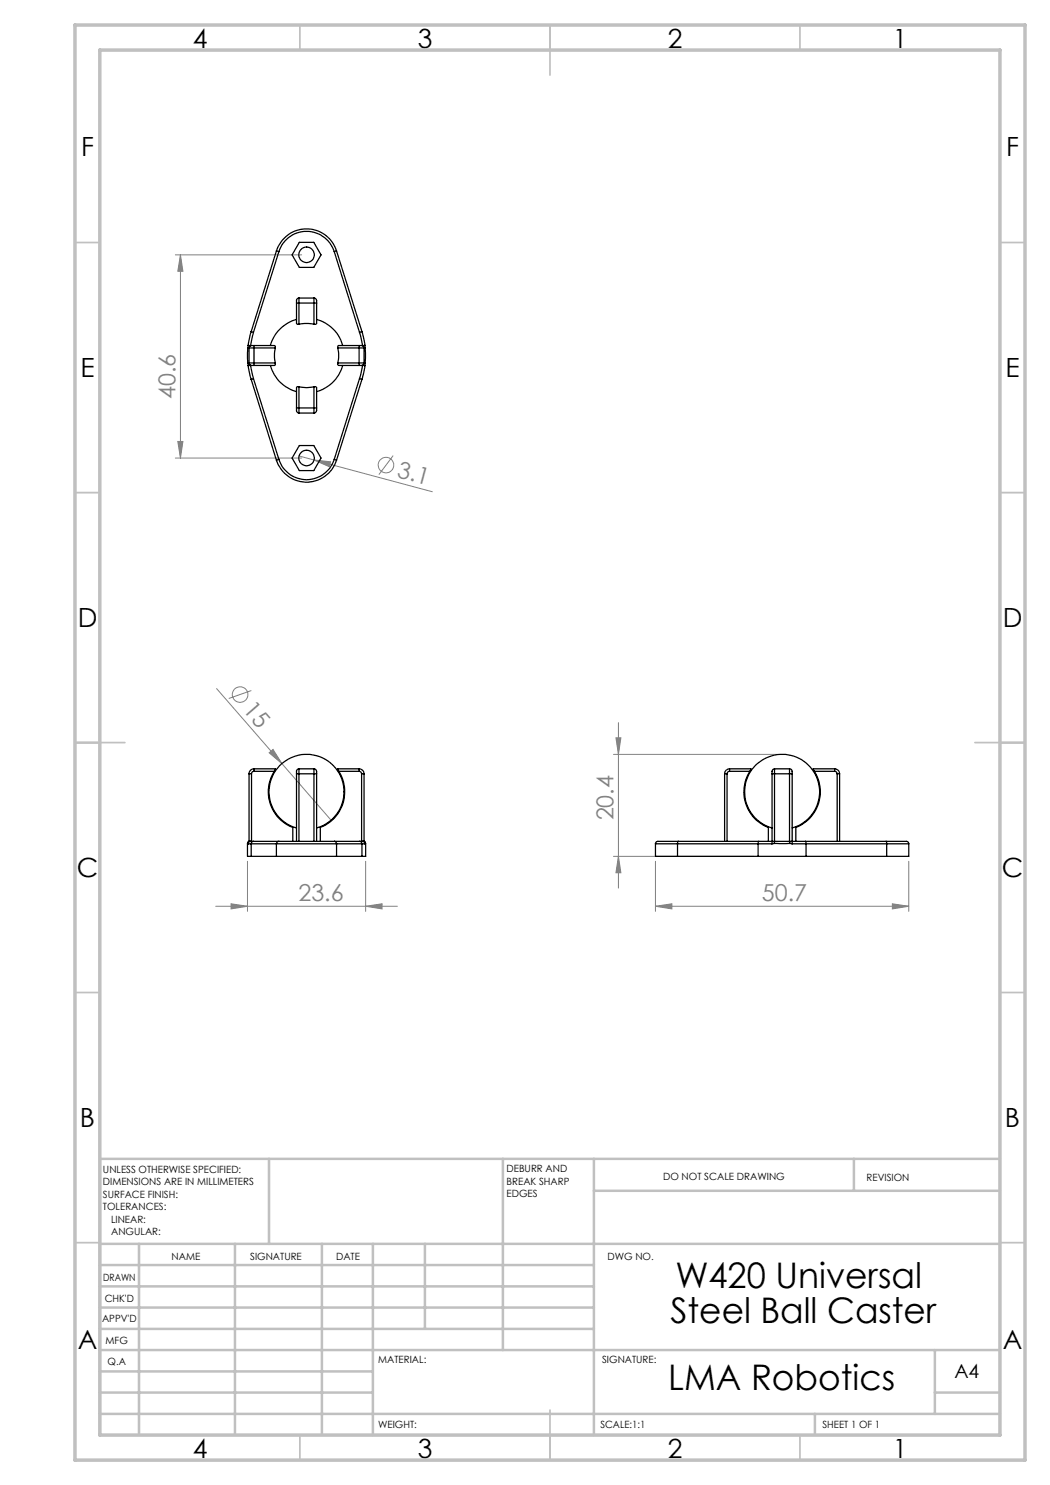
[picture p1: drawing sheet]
<svg xmlns="http://www.w3.org/2000/svg" width="210mm" height="297mm" viewBox="0 0 210 297" stroke-linecap="round" stroke-linejoin="round" font-family="sans-serif">
<g fill="none" stroke="#808080" stroke-width=".2">
<path d="M35.1 51h25.2M36.1 51l.5 3.3h-1zM36.1 51v40.6M35.1 91.6h25.2M35.6 88.3h1l-.5 3.3zM59.8 91.2l3 .8M62.8 92l3.3 .4-.2 .9zM62.8 92l23.7 6.4M78.6 91.1l-2.8 3.8M43.3 137.7l13.1 15M50.3 138.1l-4.5 1.6M53.8 150.6l.8-.7 1.8 2.8z"/>
<path d="M56.4 152.7l9.8 11.3M122.7 150.9h32.7M123.2 147.6h1l-.5 3.3zM123.7 144.5v33.1M49.5 172.3v10M73.1 172.3v10M122.7 171.3h27.9M123.7 171.3l.5 3.3h-1zM131.1 172.3v10M181.8 172.3v10M43.1 181.3h36.4M46.2 180.8l3.3 .5-3.3 .5z"/>
<path d="M73.1 181.3l3.3-.5v1zM131.1 181.3l3.3-.5v1zM131.1 181.3h50.7M178.5 180.8l3.3 .5-3.3 .5z"/>
<circle cx="77.2" cy="93" r="1.56"/>
<circle cx="48" cy="138.9" r="1.55"/>
</g>
<g fill="none" stroke="#c0c0c0" stroke-width=".35">
<path d="M60 5v5M110 5v10M160 5v5M15 48.5h5M200 48.5h5M15 98.5h5M200 98.5h5M15 148.5h10M195 148.5h10M15 198.5h5M200 198.5h5M15 248.5h5"/>
<path d="M200 248.5h5M60 287v5M110 282v10M160 287v5"/>
</g>
<g fill="none" stroke="#c0c0c0" stroke-width=".5">
<path d="M53.8 231.8v17M100.6 231.8v38.2M118.8 231.8v55.2M118.8 238.2h81.2M170.8 231.8v6.4M200 231.8h-180v55.2M20 248.8h180M20 257.3h98.8M20 253h98.8M27.8 248.8v38.2M47 248.8v38.2M64.4 248.8v38.2"/>
<path d="M74.6 248.8v38.2M85 248.8v17M20 265.8h98.8M20 261.5h98.8M20 278.5h54.6M20 274.3h54.6M20 270h180M187 278.5h13M187 270v12.8M20 282.8h180M163 282.8v4.2"/>
</g>
<path d="M15 5h190v287h-190zM20 10h180v277h-180z" fill="none" stroke="#c0c0c0" stroke-width=".7"/>
<g fill="#808080">
<path d="M53.8 150.6l.8-.7 1.8 2.8z"/>
<path d="M62.8 92l3.3 .4-.2 .9z"/>
<path d="M73.1 181.3l3.3-.5v1zM46.2 180.8l3.3 .5-3.3 .5z"/>
<path d="M131.1 181.3l3.3-.5v1zM178.5 180.8l3.3 .5-3.3 .5z"/>
<path d="M123.2 147.6h1l-.5 3.3zM123.7 171.3l.5 3.3h-1zM36.1 51l.5 3.3h-1zM35.6 88.3h1l-.5 3.3z"/>
</g>
<g fill="none" stroke="#000" stroke-width=".25">
<path d="M55.3 50.2l.5 .1M55.3 50.2a6.3 6.3 0 0 1 6-4.4 6.3 6.3 0 0 1 6 4.4M55.3 50.2l-5.1 16.1M55.8 50.3a5.8 5.8 0 0 1 5.5-4 5.8 5.8 0 0 1 5.6 4M55.8 50.3l-5.1 16.2M59.8 59.6v1M59.8 59.6l-.5 .3v.7M59.8 59.6h3M59.9 48.5h2.9l1.4 2.5-1.4 2.5h-2.9l-1.5-2.5zM62.8 59.6v1M62.8 59.6l.4 .2 .1 .8M66.9 50.3l5 16.2"/>
<path d="M67.3 50.2l-.4 .1M67.3 50.2l5.1 16.1M49.6 69.6v3M49.6 69.6h.2M49.6 72.6v.5M49.6 73.1h.5l.6 2.6M49.6 69.1v.5M49.6 73.1l.6 2.8M49.8 69.6h1M49.8 72.6h1M49.8 72.6l.2 .4 .8 .1M49.8 72.6h-.2"/>
<path d="M49.8 69.6v3M50.2 66.3l.5 .2M50.2 66.3l-.6 2.8M50.2 75.9l5.1 16.1M50.7 66.5l-.6 2.6h-.5M50.7 75.7l-.5 .2M50.7 75.7l5.1 16.2M50.8 69.1l-.8 .1-.2 .4M50.8 69.1v.5M50.8 72.6v.5M50.8 69.1h4.1l.1 .1 .1 .4M50.8 69.6v3"/>
<path d="M50.8 69.6h4.3M50.8 72.6h4.3M54.1 73.1a7.3 7.3 0 0 0 5.2 5.2M55.1 69.6a6.5 6.5 0 0 0 0 3M55.1 72.6l-.2 .5h-4.1M59.3 63.9a7.5 7.5 0 0 0-5.2 5.2M59.3 60.6v4.1l.5 .2M59.3 60.6h.5M59.8 64.9a6.5 6.5 0 0 1 3 0M59.8 77.4h-.4l-.1 .1v4.1M59.8 77.4a6.5 6.5 0 0 0 3 0M59.8 60.6v4.3"/>
<path d="M59.8 77.4v4.2M59.8 60.6h3M62.8 60.6h.5M62.8 77.4h.4l.1 .1v4.1M62.8 60.6v4.3M62.8 77.4v4.2M63.3 63.9a7.5 7.5 0 0 1 5.2 5.2M63.3 60.6v4.1l-.1 .1-.4 .1M67.6 69.6a6.5 6.5 0 0 1 0 3M67.6 72.6l-.1 .2 .3 .3h4M67.6 69.6h4.2M67.6 72.6h4.2"/>
<path d="M68.5 73.1a7.5 7.5 0 0 1-5.2 5.2M71.8 69.1h-4.1l-.1 .5M71.8 69.1v.5M71.8 72.6v.5M71.8 69.6h1M71.8 72.6h1M71.8 69.1l.8 .1 .2 .4M71.8 69.6v3M71.9 66.5l.6 2.6h.5M71.9 75.7l.5 .2M71.9 75.7l-5 16.2M72.4 66.3l-.5 .2"/>
<path d="M72.4 66.3l.6 2.8M72.4 75.9l-5.1 16.1M72.8 72.6l-.2 .4-.8 .1M72.8 72.6h.2M72.8 69.6v3M73 73.1h-.5l-.6 2.6M73 73.1l-.6 2.8M73 69.1v.5M73 69.6h-.2M73 69.6v3M73 72.6v.5M55.3 92a6.3 6.3 0 0 0 6 4.5 6.3 6.3 0 0 0 6-4.5"/>
<path d="M55.8 91.9a5.8 5.8 0 0 0 5.5 4.1 5.8 5.8 0 0 0 5.6-4.1M55.8 91.9l-.5 .1M59.3 81.6h.5M59.3 81.6v.7l.5 .3M59.8 81.6v1M59.8 81.6h3M59.8 82.6h3M59.9 89.1h2.9l1.4 2.5-1.4 2.5h-2.9l-1.5-2.5zM62.8 81.6v1M62.8 81.6h.5M63.3 81.6l-.1 .8-.4 .2M66.9 91.9l.4 .1"/>
<path d="M49.8 154.8h.5M49.8 154.8v13.5M50.3 154.8v13.5M50.8 154.3l-.4 .2-.1 .3M50.8 153.8a.96 .96 0 0 0-1 1M50.8 153.8v.5M50.8 153.8h4.3l-.2 .5M50.8 154.3h4.1M54.9 154.3a7.6 7.6 0 0 0 3.7 11.2v2.8M59.3 154.8h.5M59.3 154.8v13.5M59.8 153.8v1"/>
<path d="M59.8 153.8h-.3l-.2 .4v.6M59.8 153.8h3M59.8 154.8h3M59.8 154.8v13.5M62.8 153.8v1M62.8 153.8l.4 .2 .1 .8M62.8 154.8h.5M62.8 154.8v13.5M63.3 154.8v13.5M67.8 154.3a7.6 7.6 0 0 1-3.7 11.2v2.8M67.8 154.3h4M71.8 154.3l.4 .1 .1 .4"/>
<path d="M71.8 153.8v.5M71.8 153.8h-4.3l.3 .5M71.8 153.8a.96 .96 0 0 1 1 1M72.3 154.8h.5M72.3 154.8v13.5M72.8 154.8v13.5M144.9 154.8h.5M144.9 154.8v13.5M145.4 154.8v13.5M145.9 154.3h-.3l-.2 .5M145.9 153.8h4.3l-.2 .5M145.9 153.8a.96 .96 0 0 0-1 1"/>
<path d="M145.9 153.8v.5M145.9 154.3h4.1M150 154.3a7.6 7.6 0 0 0 3.7 11.2v2.8M154.4 154.8h.5M154.4 154.8v13.5M154.9 153.8v1M154.9 153.8l-.5 .3v.7M154.9 153.8h3M154.9 154.8h3M154.9 154.8v13.5M157.9 153.8v1M157.9 153.8a.75 .75 0 0 1 .5 1"/>
<path d="M157.9 154.8h.5M157.9 154.8v13.5M158.4 154.8v13.5M162.9 154.3a7.6 7.6 0 0 1-3.7 11.2v2.8M162.9 154.3h4M166.9 154.3l.4 .1 .1 .4M166.9 153.8h-4.3l.3 .5M166.9 153.8v.5M166.9 153.8a.96 .96 0 0 1 1 1M167.4 154.8h.5M167.4 154.8v13.5M167.9 154.8v13.5"/>
<path d="M49.5 168.7v2.6h.7M49.6 168.7v.1M49.6 168.7h-.1M49.6 168.8h.6M49.8 168.3l-.3 .4M49.8 168.3h.3M49.8 168.3l-.2 .4M50.1 168.3l-.3 .1-.2 .4M50.1 168.3h.6M50.2 168.8h5.1M50.2 171.3h5.1M50.2 168.8v2.5"/>
<path d="M50.7 168.3l-.4 .2-.1 .3M50.7 168.3h5.1M55.3 168.8h12M55.3 171.3h12M55.3 168.8v2.5M55.8 168.3h11.1M55.8 168.3l-.4 .1-.1 .4M59.3 165.6a7.5 7.5 0 0 1-4.1-11.6 7.5 7.5 0 0 1 12.2 0 7.5 7.5 0 0 1-4.1 11.6M66.9 168.3l.3 .2 .1 .3M66.9 168.3h5M67.3 168.8v2.5M67.3 168.8h5.1"/>
<path d="M67.3 171.3h5.1M71.9 168.3h.3l.2 .5M71.9 168.3h.6M72.4 168.8h.6M72.4 168.8v2.5M72.5 168.3h.3l.2 .5M72.5 168.3h.3M72.8 168.3l.3 .4v2.6h-.7M72.8 168.3l.2 .4M73 168.7v.1M73 168.7h.1M131.1 168.8v2.5h4.4"/>
<path d="M131.1 168.8h4.4M135.5 168.8h16.1M135.5 171.3h16.1M135.5 168.8v2.5M135.6 168.3h-1.3a7.5 7.5 0 0 0-3.1 .1l-.1 .4M135.6 168.3l-.1 .5M135.6 168.3h16.2M151.6 171.3h9.6M151.6 168.8h2.8M151.6 168.8v2.5M151.8 168.3h2.6M151.8 168.3l-.2 .5"/>
<path d="M154.4 165.6a7.5 7.5 0 0 1-4.1-11.6 7.5 7.5 0 0 1 12.3 0 7.5 7.5 0 0 1-4.2 11.6M154.4 168.3v.5M154.4 168.3h.5M154.9 168.7l-.5 .1M154.9 168.7h3.1M154.9 168.3v.4M154.9 168.3h3M157.9 168.3l.1 .4M157.9 168.3h.5M158 168.7l.4 .1M158.4 168.3v.5M158.4 168.3h2.7"/>
<path d="M158.4 168.8h2.8M161.1 168.3l.1 .5M161.1 168.3h16.1M161.2 168.8h16.1M161.2 171.3h16.1M161.2 168.8v2.5M177.2 168.3h1.3a7.5 7.5 0 0 1 3.1 .1l.2 .4M177.2 168.3l.1 .5M177.3 168.8h4.5M177.3 168.8v2.5M181.8 168.8v2.5h-4.5"/>
<circle cx="61.3" cy="51" r="1.55"/>
<circle cx="61.3" cy="91.6" r="1.55"/>
</g>
<g font-size="7.1">
<text x="135.1" y="257.6">W420 Universal</text>
<text x="134.1" y="264.6">Steel Ball Caster</text>
<text x="133.6" y="277.9">LMA Robotics</text>
</g>
<g font-size="5.3">
<text x="38.5" y="9.5">4</text>
<text x="83.5" y="9.5">3</text>
<text x="133.6" y="9.5">2</text>
<text x="178.6" y="9.5">1</text>
<text x="16.2" y="31.2">F</text>
<text x="201.2" y="31.2">F</text>
<text x="16.1" y="75.5">E</text>
<text x="201.1" y="75.5">E</text>
<text x="15.5" y="125.5">D</text>
<text x="200.5" y="125.5">D</text>
<text x="15.4" y="175.5">C</text>
<text x="200.4" y="175.5">C</text>
<text x="16" y="225.5">B</text>
<text x="201" y="225.5">B</text>
<text x="15.5" y="269.7">A</text>
<text x="200.5" y="269.7">A</text>
<text x="38.5" y="291.5">4</text>
<text x="83.5" y="291.5">3</text>
<text x="133.6" y="291.5">2</text>
<text x="178.6" y="291.5">1</text>
</g>
<g font-size="4.7" fill="#808080">
<text x="35.1" y="79.9" transform="rotate(-90 35.1 79.9)">40.6</text>
<text x="79.3" y="95.3" transform="rotate(15 79.3 95.3)">3.1</text>
<text x="48.4" y="142" transform="rotate(49 48.4 142)">15</text>
<text x="122.7" y="164.1" transform="rotate(-90 122.7 164.1)">20.4</text>
<text x="59.7" y="180.2">23.6</text>
<text x="152.4" y="180.2">50.7</text>
</g>
<text font-size="3.9" x="190.9" y="275.5">A4</text>
<g font-size="2">
<text x="20.6" y="234.6">UNLESS OTHERWISE SPECIFIED:</text>
<text x="20.6" y="237.1">DIMENSIONS ARE IN MILLIMETERS</text>
<text x="20.6" y="239.6">SURFACE FINISH:</text>
<text x="101.3" y="234.5">DEBURR AND</text>
<text x="101.3" y="237">BREAK SHARP</text>
<text x="101.3" y="239.5">EDGES</text>
<text x="132.6" y="236">DO NOT SCALE DRAWING</text>
<text x="173.3" y="236.2">REVISION</text>
<text x="20.6" y="242.1">TOLERANCES:</text>
<text x="22.2" y="244.6">LINEAR:</text>
<text x="22.2" y="247.1">ANGULAR:</text>
<text x="34.3" y="252">NAME</text>
<text x="50" y="251.9">SIGNATURE</text>
<text x="67.2" y="251.9">DATE</text>
<text x="121.5" y="251.9">DWG NO.</text>
<text x="20.6" y="256.1">DRAWN</text>
<text x="20.9" y="260.3">CHK'D</text>
<text x="20.4" y="264.4">APPV'D</text>
<text x="21.1" y="268.8">MFG</text>
<text x="21.5" y="273">Q.A</text>
<text x="75.6" y="272.5">MATERIAL:</text>
<text x="120.4" y="272.5">SIGNATURE:</text>
<text x="75.6" y="285.5">WEIGHT:</text>
<text x="120.1" y="285.6">SCALE:1:1</text>
<text x="164.5" y="285.6">SHEET 1 OF 1</text>
</g>
</svg>
